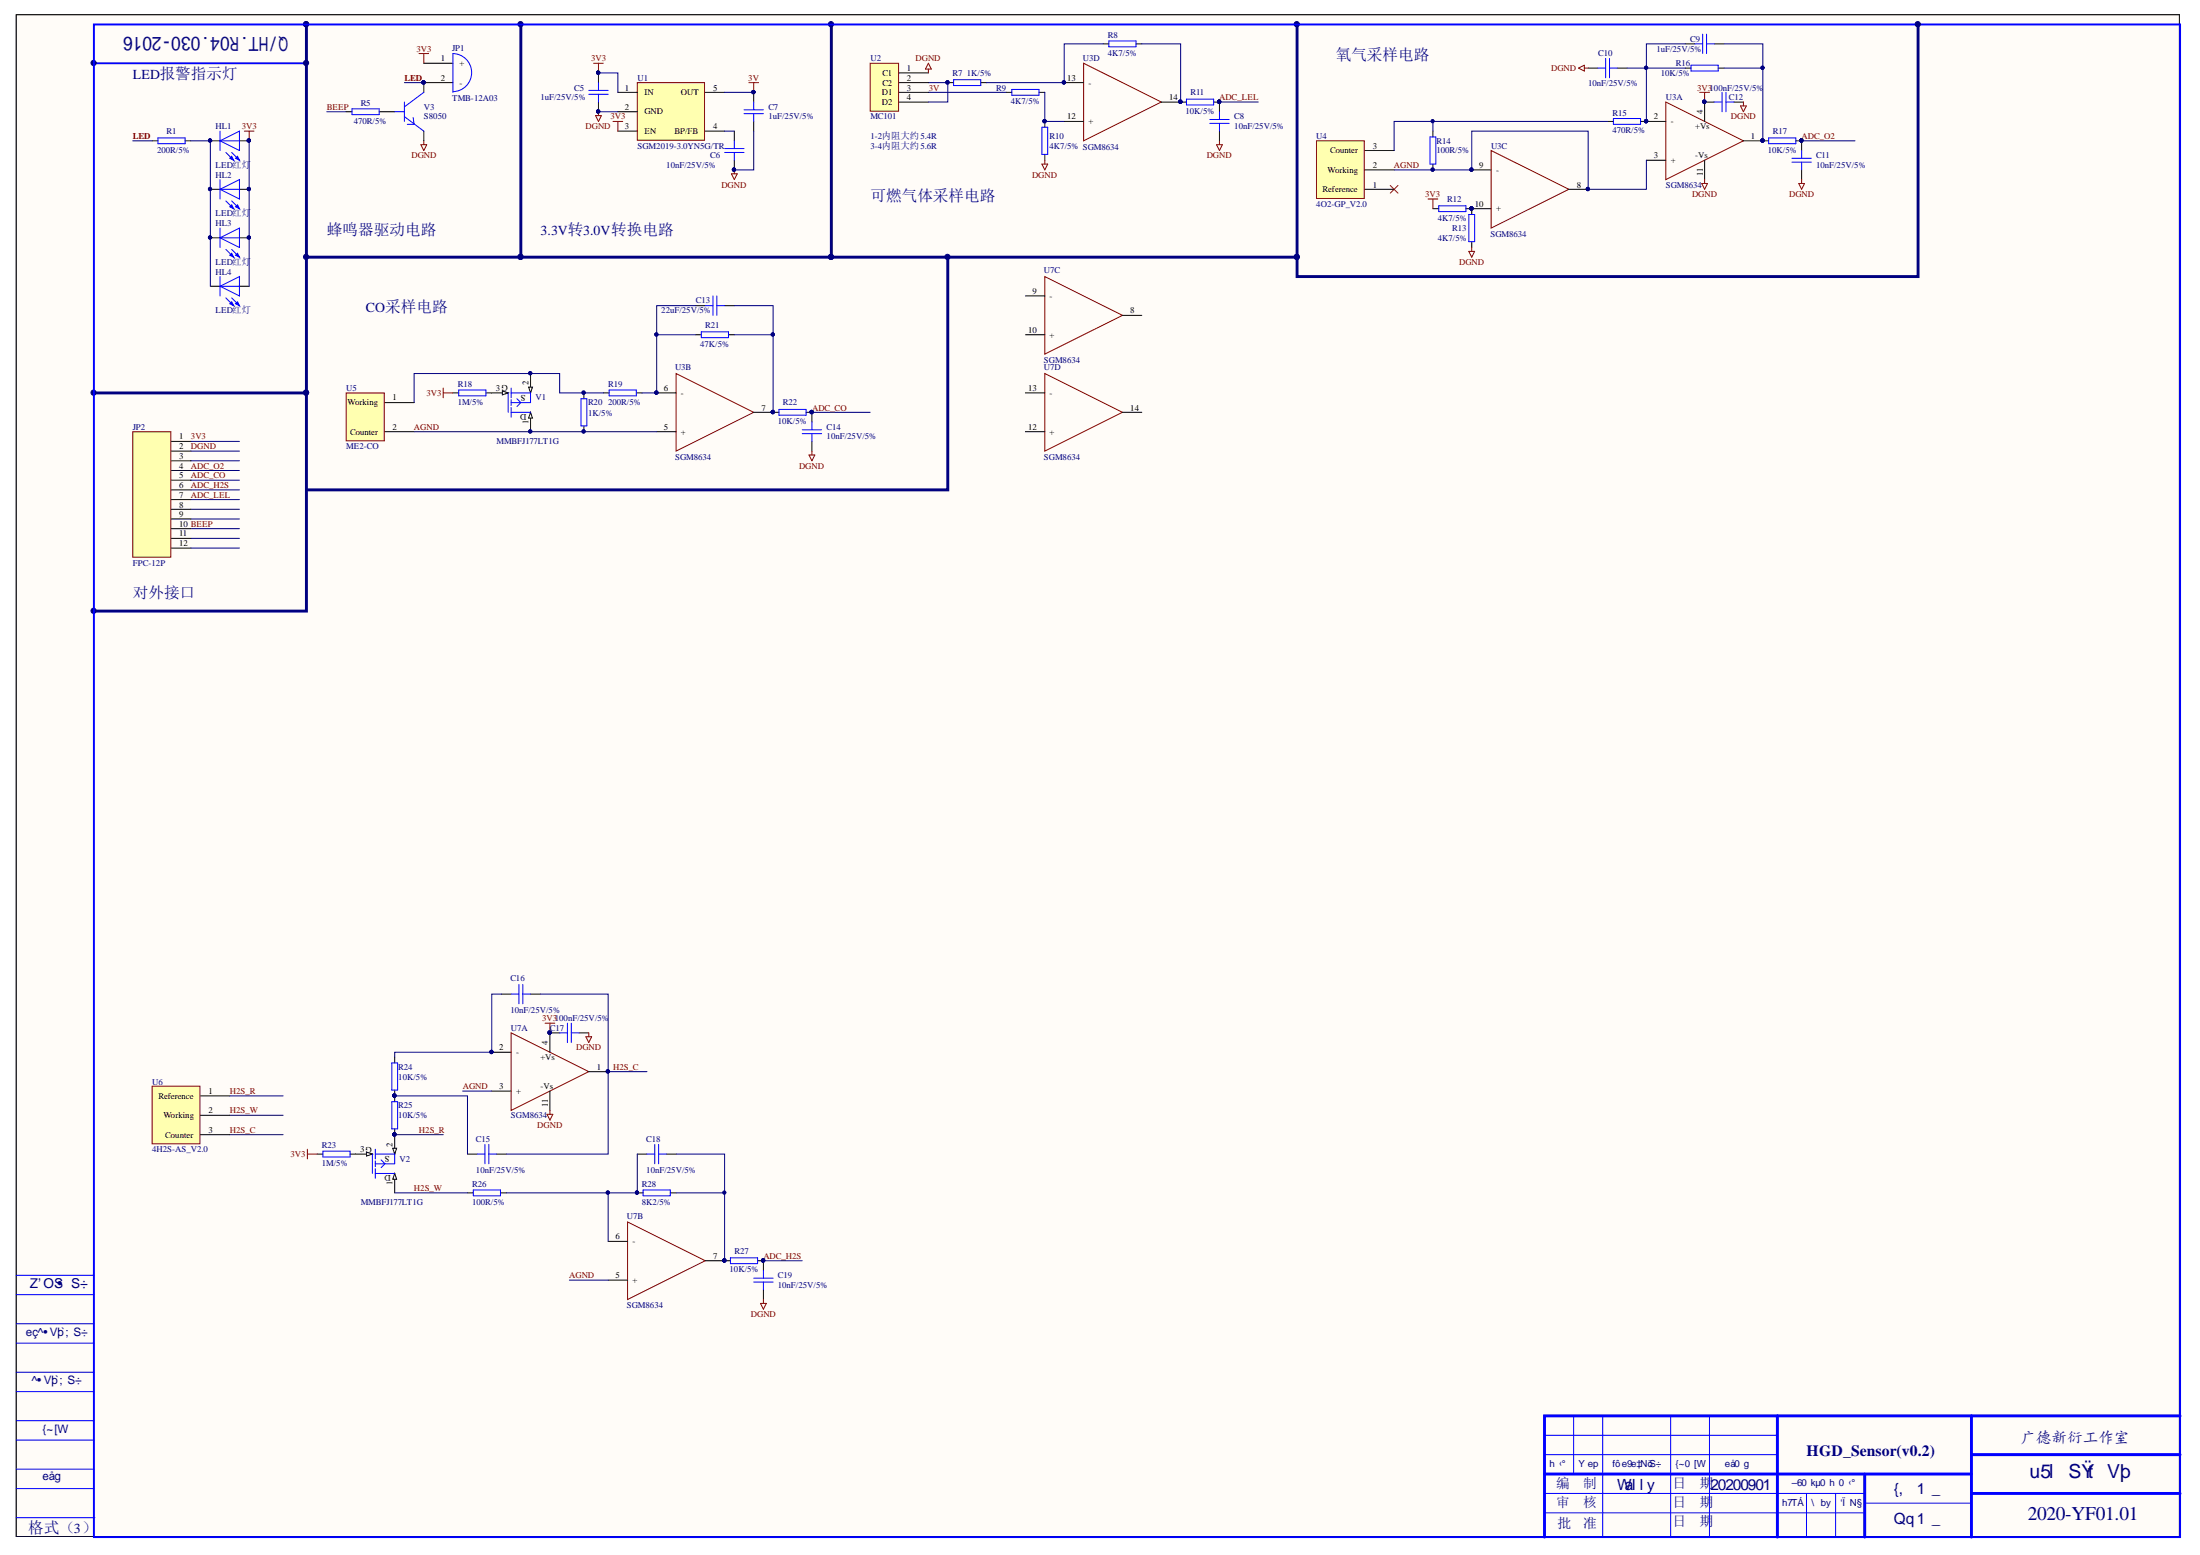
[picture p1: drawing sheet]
# Altium project HGD_Sensor(v0.2)-20200901.PrjPcb
1 sheet, 55 parts. Net scope: global (net labels, ports and power ports of the same name join across sheets).
Board file: HGD_Sensor(v0.2)-20200901.PcbDoc

## Sheet HGD_Sensor(v0.2)-20200901.SchDoc
size A2; SheetNumber: 0; SheetTotal: 0; PageSetup: Record=PageOptions|CenterHorizontal=True|CenterVertical=True|PrintScale=0.71|XCorrection=1.00|YCorrection=1.00|PrintKind=2|BorderSize=5000000|LeftOffset=0|BottomOffset=0|Orientation=2|PaperLength=1000|PaperWidth=1000|Scale=100|PaperSource=7|PrintQuality=-4|MediaType=1|DitherType=10|PaperKind=A3|PrintScaleMode=1

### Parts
C5  1uF/25V/5%  [0805]
C6  10nF/25V/5%  [C0603]
C7  1uF/25V/5%  [0805]
C8  10nF/25V/5%  [C0603]
C9  1uF/25V/5%  [0805]
C10  10nF/25V/5%  [C0603]
C11  10nF/25V/5%  [C0603]
C12  100nF/25V/5%  [C0603]
C13  22uF/25V/5%  [0805]
C14  10nF/25V/5%  [C0603]
C15  10nF/25V/5%  [C0603]
C16  10nF/25V/5%  [C0603]
C17  100nF/25V/5%  [C0603]
C18  10nF/25V/5%  [C0603]
C19  10nF/25V/5%  [C0603]
HL1  LED红灯  [LED-3MM]
HL2  LED红灯  [LED-3MM]
HL3  LED红灯  [LED-3MM]
HL4  LED红灯  [LED-3MM]
JP1  TMB-12A03  [TMB-12A03]
JP2  FPC-12P  [FPC-1.0MM-12P-W]
R1  200R/5%  [R0603]
R5  470R/5%  [R0603]
R7  1K/5%  [R0603]
R8  4K7/5%  [R0603]
R9  4K7/5%  [R0603]
R10  4K7/5%  [R0603]
R11  10K/5%  [R0603]
R12  4K7/5%  [R0603]
R13  4K7/5%  [R0603]
R14  100R/5%  [R0603]
R15  470R/5%  [R0603]
R16  10K/5%  [R0603]
R17  10K/5%  [R0603]
R18  1M/5%  [R0603]
R19  200R/5%  [R0603]
R20  1K/5%  [R0603]
R21  47K/5%  [R0603]
R22  10K/5%  [R0603]
R23  1M/5%  [R0603]
R24  10K/5%  [R0603]
R25  10K/5%  [R0603]
R26  100R/5%  [R0603]
R27  10K/5%  [R0603]
R28  8K2/5%  [R0603]
U1  SGM2019-3.0YN5G/TR  [SGM2019_SOT23-5_95P280X125-5N]
U2  MC101  [MC101]
U3  SGM8634  [SGM8634_TSSOP14_65P640X120-14N]  (parts A,B,C,D of 5)
U4  4O2-GP_V2.0  [4O2-GP_V2.0-1.5K-3.2*2.5*5.8]
U5  ME2-CO  [ME2-CO_1.5K-3.2*2.5*5.8]
U6  4H2S-AS_V2.0  [4H2S-AS_V2.0-1.5K-3.0*2.5*5.8]
U7  SGM8634  [SGM8634_TSSOP14_65P640X120-14N]  (parts A,B,C,D of 5)
V1  MMBFJ177LT1G  [MMBFJ177LT1G_SOT-23]
V2  MMBFJ177LT1G  [MMBFJ177LT1G_SOT-23]
V3  S8050  [SOT-23]

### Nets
3V: C7.1 R9.2 U1.5(OUT) U2.3(D1)
3V3: C5.1 C12.2 C17.2 HL1.A HL2.A HL3.A HL4.A JP1.1(+) JP2.1 R12.2 R18.2 R23.2 U1.1(IN) U1.3(EN) U3.4(+Vs) U7.4(+Vs)
DGND: C5.2 C6.2 C7.2 C8.2 C10.2 C11.2 C12.1 C14.2 C17.1 C19.2 JP2.2 R10.2 R13.2 U1.2(GND) U2.1(C1) U3.11(-Vs) U7.11(-Vs) V3.E
ADC_CO: C14.1 JP2.5 R22.1
ADC_H2S: C19.1 JP2.6 R27.2
ADC_LEL: C8.1 JP2.7 R11.1
ADC_O2: C11.1 JP2.4 R17.1
AGND: R14.1 R20.2 U3.3(+) U3.5(+) U3.8 U3.9(-) U4.2(Working) U5.2(Counter) U7.3(+) U7.5(+) V1.1(D)
BEEP: JP2.10 R5.1
H2S_C: C15.1 C16.2 U6.3(Counter) U7.1
H2S_R: R25.2 U6.1(Reference) V2.2(S)
H2S_W: R26.1 U6.2(Working) V2.1(D)
LED: JP1.2(-) R1.2 V3.C
NetC6_1: C6.1 U1.4(BP/FB)
NetC9_1: C9.1 C10.1 R15.2 R16.2 U3.2(-)
NetC9_2: C9.2 R16.1 R17.2 U3.1
NetC13_1: C13.1 R19.1 R21.1 U3.6(-)
NetC13_2: C13.2 R21.2 R22.2 U3.7
NetC15_2: C15.2 R24.2 R25.1
NetC16_1: C16.1 R24.1 U7.2(-)
NetC18_1: C18.1 R27.1 R28.2 U7.7
NetC18_2: C18.2 R26.2 R28.1 U7.6(-)
NetHL1_K: HL1.K HL2.K HL3.K HL4.K R1.1
NetR5_2: R5.2 V3.B
NetR7_1: R7.1 R8.2 U3.13(-)
NetR7_2: R7.2 U2.2(C2) U2.4(D2)
NetR8_1: R8.1 R11.2 U3.14
NetR9_1: R9.1 R10.1 U3.12(+)
NetR12_1: R12.1 R13.1 U3.10(+)
NetR14_2: R14.2 R15.1 U4.3(Counter)
NetR18_1: R18.1 V1.3(G)
NetR19_2: R19.2 R20.1 U5.1(Working) V1.2(S)
NetR23_1: R23.1 V2.3(G)

Not connected (* = marked no-connect by the designer): JP2 3 8 9 11 12; U4 1(Reference)*; U7 8 9(-) 10(+) 12(+) 13(-) 14

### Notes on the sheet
- Q/HT.R04.030-2016
- LED报警指示灯
- 氧气采样电路
- (near U2) 1-2内阻大约5.4R
- 3-4内阻大约5.6R
- 可燃气体采样电路
- 蜂鸣器驱动电路
- 3.3V转3.0V转换电路
- CO采样电路
- 对外接口
- 媒体编号
- 旧底图总号
- 底图总号
- 签字
- HGD_Sensor(v0.2)
- 广德新衍工作室
- 日期
- 标记
- 编　制
- 审　核
- 处数
- 更改文件号
- Wally
- 日　期
- 签　字
- 20200901
- 样品
- 阶　段　标　记
- 小批
- 量产
- 第 1 张
- 电气原理图
- 格式（3）
- 批    准
- 共 1 张
- 2020-YF01.01
